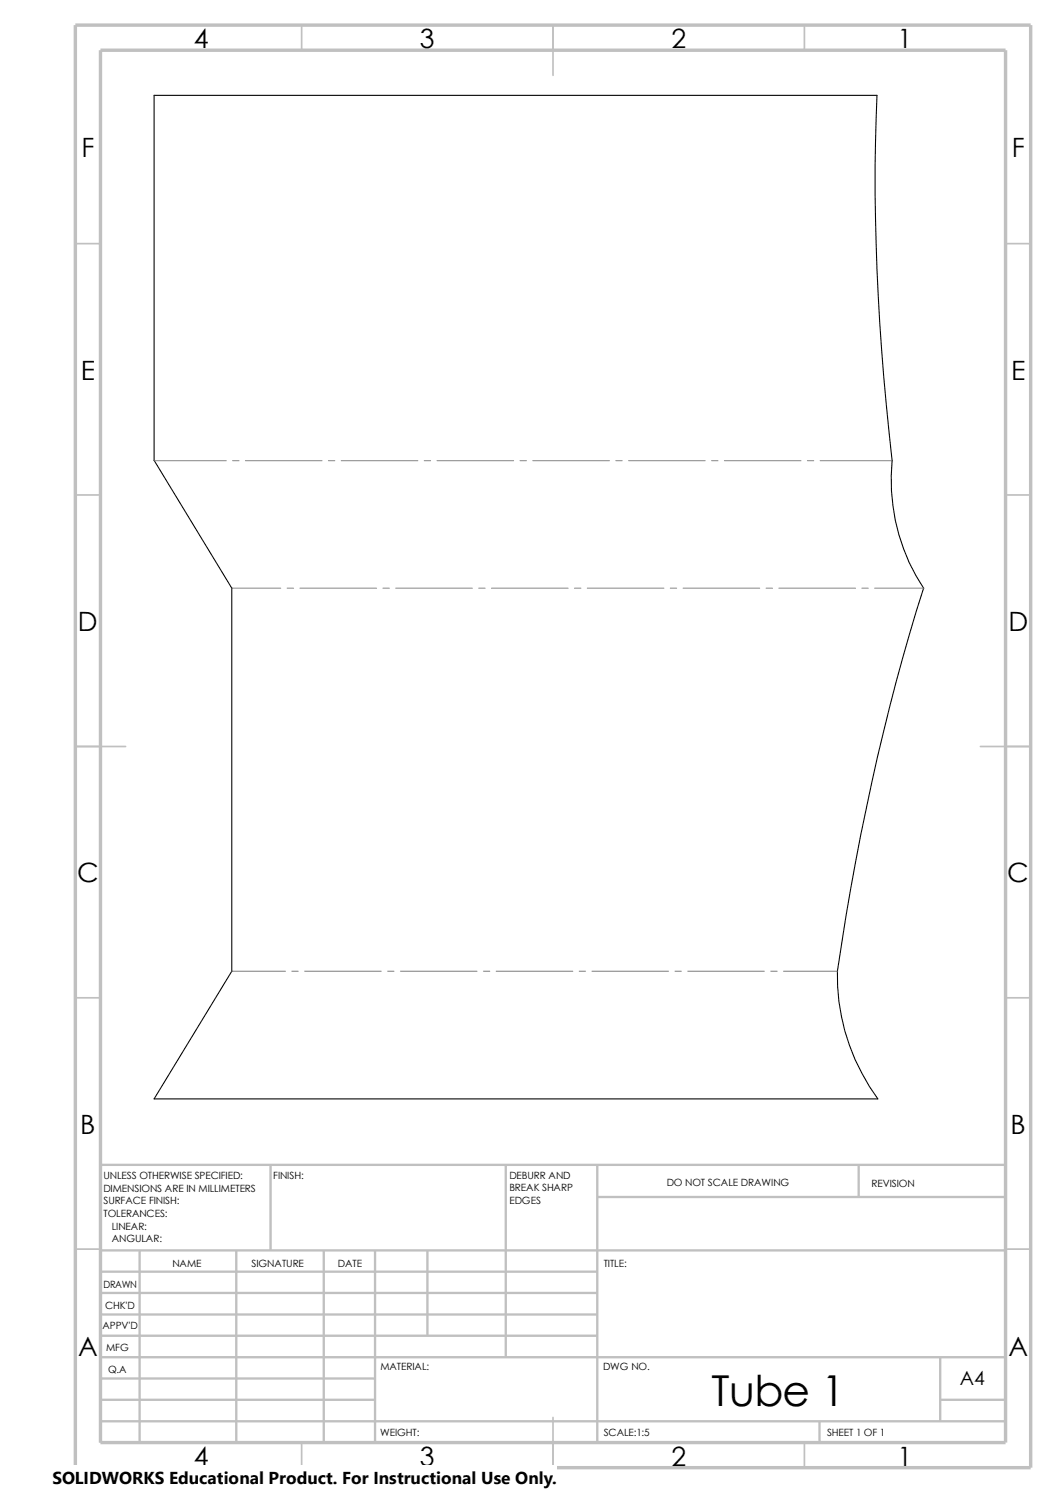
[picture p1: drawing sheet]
<svg xmlns="http://www.w3.org/2000/svg" width="210mm" height="297mm" viewBox="0 0 210 297" stroke-linecap="round" stroke-linejoin="round" font-family="sans-serif">
<g fill="none" stroke="#c0c0c0" stroke-width=".34">
<path d="M60 5v5M110 5v10M160 5v5M15 48.5h5M200 48.5h5M15 98.5h5M200 98.5h5M15 148.5h10M195 148.5h10M15 198.5h5M200 198.5h5M15 248.5h5"/>
<path d="M200 248.5h5M60 287v5M110 282v10M160 287v5"/>
</g>
<g fill="none" stroke="#c0c0c0" stroke-width=".47">
<path d="M53.8 231.7v17.1M100.6 231.7v38.3M118.8 231.7v55.3M118.8 238.1h81.2M170.8 231.7v6.4M200 231.7h-180v55.3M20 253h98.8M20 257.2h98.8M20 248.8h180M27.8 248.8v38.2M47 248.8v38.2M64.4 248.8v38.2"/>
<path d="M74.6 248.8v38.2M85 248.8v16.9M20 278.5h54.6M20 274.2h54.6M20 270h180M20 261.5h98.8M20 265.7h98.8M187 270v12.7M187 278.5h13M20 282.7h180M163 282.7v4.3"/>
</g>
<path d="M15 5h190v287h-190zM20 10h180v277h-180z" fill="none" stroke="#c0c0c0" stroke-width=".68" stroke-linecap="butt"/>
<path d="M177.4 91.6a460.7 460.7 0 0 1-3-72.6h-143.8v72.6l15.5 25.4M177.4 91.7a39 39 0 0 0 6.3 25.3M177.4 91.6v.1M46.1 117h.1M46.1 117v76.2M183.7 117h.1M183.7 117a476.6 476.6 0 0 0-17.2 76.2M46.1 193.2l-15.5 25.4h144a41.7 41.7 0 0 1-8.1-25.4M46.1 193.2h.1M166.5 193.2h.1" fill="none" stroke="#000" stroke-width=".21"/>
<g fill="none" stroke="#808080" stroke-width=".2">
<path d="M30.7 91.7h14.3M46.3 91.7h1.2M48.8 91.7h15.3M65.3 91.7h1.3M67.9 91.7h15.2M84.4 91.7h1.2M86.9 91.7h15.3M103.4 91.7h1.3M106 91.7h15.2M122.5 91.7h1.2M125 91.7h15.3M141.5 91.7h1.3"/>
<path d="M144.1 91.7h15.2M160.6 91.7h1.2M163.1 91.7h14.3M46.1 117h9.7M57.1 117h1.3M59.6 117h15.3M76.2 117h1.2M78.7 117h15.2M95.2 117h1.3M97.7 117h15.3M114.3 117h1.2M116.8 117h15.2"/>
<path d="M133.3 117h1.3M135.8 117h15.3M152.4 117h1.2M154.9 117h15.2M171.4 117h1.3M173.9 117h9.8M46.1 193.2h10.7M58 193.2h1.3M60.6 193.2h15.2M77.1 193.2h1.3M79.6 193.2h15.3M96.1 193.2h1.3"/>
<path d="M98.7 193.2h15.2M115.2 193.2h1.3M117.7 193.2h15.3M134.2 193.2h1.3M136.8 193.2h15.2M153.3 193.2h1.3M155.8 193.2h10.7"/>
</g>
<path d="M10.4 291.5h100.4v5.5h-100.4z" fill="#fff"/>
<text font-size="8.5" x="141.5" y="279.7">Tube 1</text>
<g font-size="5.3">
<text x="38.5" y="9.6">4</text>
<text x="83.5" y="9.6">3</text>
<text x="133.5" y="9.6">2</text>
<text x="178.5" y="9.6">1</text>
<text x="16.2" y="31.3">F</text>
<text x="201.2" y="31.3">F</text>
<text x="16" y="75.6">E</text>
<text x="201.1" y="75.6">E</text>
<text x="15.5" y="125.6">D</text>
<text x="200.6" y="125.6">D</text>
<text x="15.3" y="175.6">C</text>
<text x="200.3" y="175.6">C</text>
<text x="16" y="225.6">B</text>
<text x="201" y="225.6">B</text>
<text x="15.5" y="269.8">A</text>
<text x="200.5" y="269.8">A</text>
<text x="38.5" y="291.6">4</text>
<text x="83.5" y="291.6">3</text>
<text x="133.5" y="291.6">2</text>
<text x="178.5" y="291.6">1</text>
</g>
<text font-size="3.9" x="190.9" y="275.5">A4</text>
<text font-size="3.4" x="10.4" y="295.2">SOLIDWORKS Educational Product. For Instructional Use Only.</text>
<g font-size="2">
<text x="20.6" y="234.6">UNLESS OTHERWISE SPECIFIED:</text>
<text x="20.6" y="237.1">DIMENSIONS ARE IN MILLIMETERS</text>
<text x="20.6" y="239.6">SURFACE FINISH:</text>
<text x="54.4" y="234.6">FINISH:</text>
<text x="101.3" y="239.5">EDGES</text>
<text x="101.3" y="234.5">DEBURR AND</text>
<text x="101.3" y="237">BREAK SHARP</text>
<text x="132.6" y="236">DO NOT SCALE DRAWING</text>
<text x="173.3" y="236.2">REVISION</text>
<text x="20.6" y="242.1">TOLERANCES:</text>
<text x="22.2" y="244.6">LINEAR:</text>
<text x="22.2" y="247.1">ANGULAR:</text>
<text x="50" y="252">SIGNATURE</text>
<text x="67.2" y="252">DATE</text>
<text x="120.1" y="252">TITLE:</text>
<text x="20.6" y="256.2">DRAWN</text>
<text x="34.3" y="252.1">NAME</text>
<text x="20.9" y="260.4">CHK'D</text>
<text x="20.4" y="264.5">APPV'D</text>
<text x="21.1" y="268.8">MFG</text>
<text x="21.5" y="273.1">Q.A</text>
<text x="75.6" y="272.5">MATERIAL:</text>
<text x="119.9" y="272.5">DWG NO.</text>
<text x="75.6" y="285.6">WEIGHT:</text>
<text x="120.1" y="285.6">SCALE:1:5</text>
<text x="164.5" y="285.6">SHEET 1 OF 1</text>
</g>
</svg>
